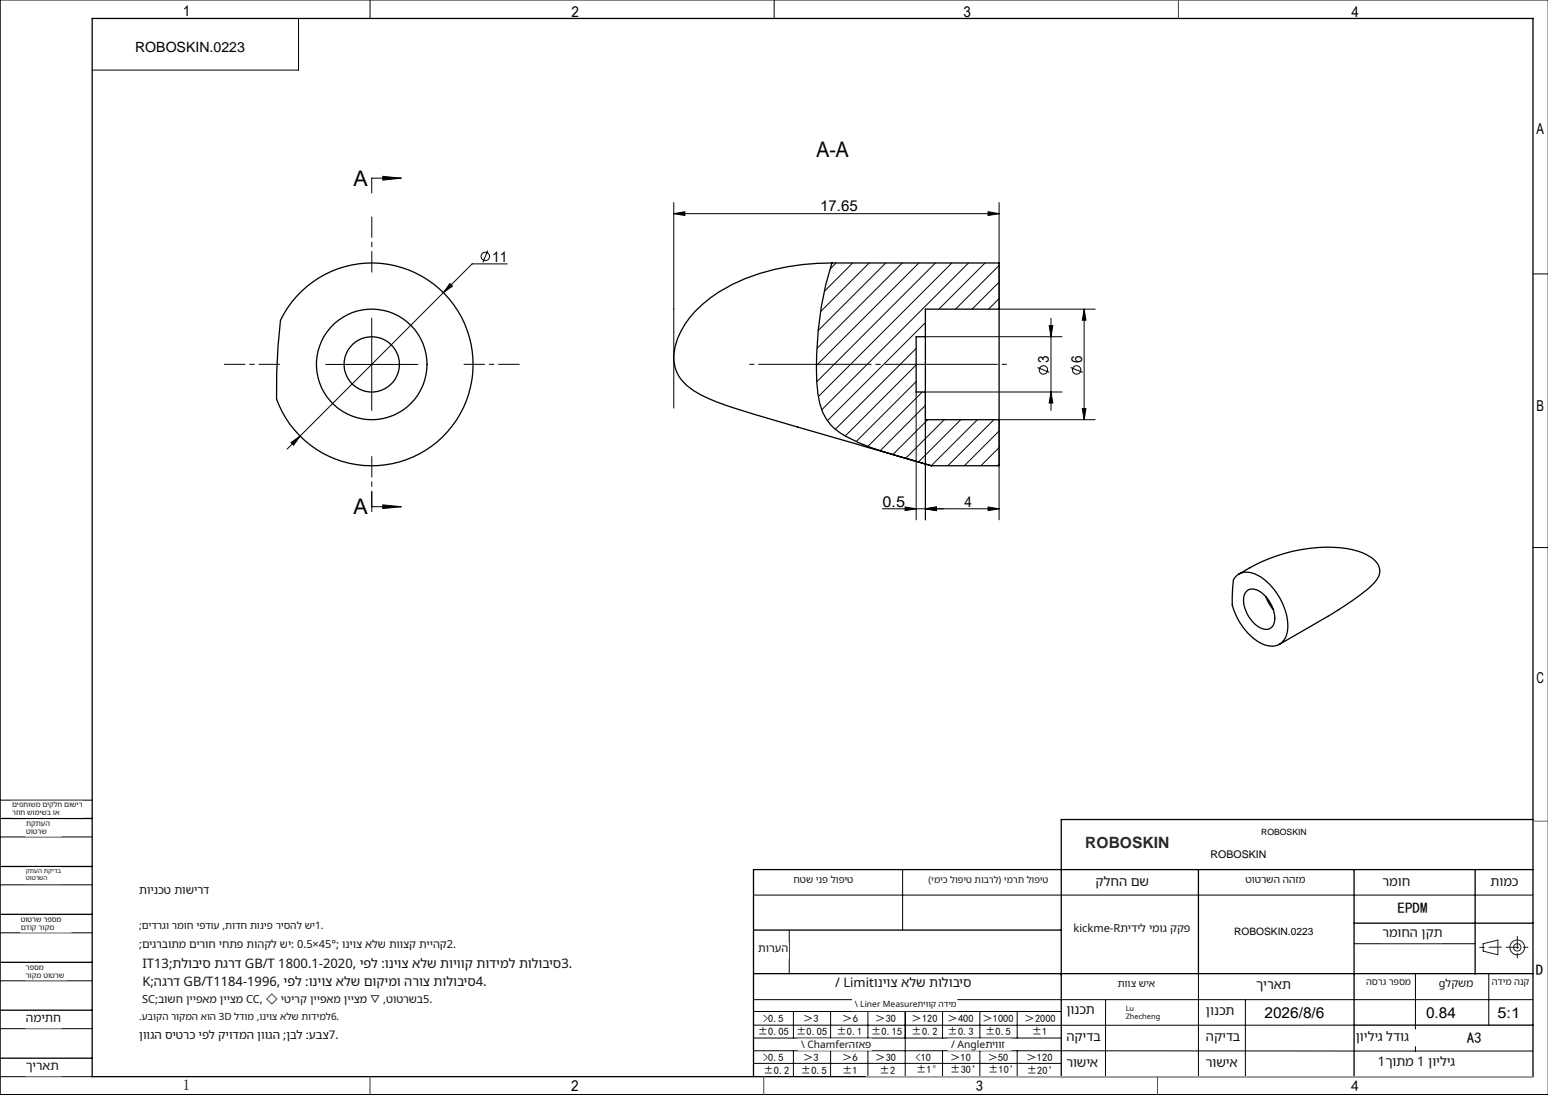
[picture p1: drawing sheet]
<svg xmlns="http://www.w3.org/2000/svg" width="420mm" height="297mm" viewBox="0 0 420 297" stroke-linecap="round" stroke-linejoin="round" font-family="sans-serif">
<g fill="none" stroke="#000" stroke-width=".27">
<path d="M100.4 0v5M210 0v5M420 0h-419.9v297h419.9M81 5v14h-56M103.9 47.8l5 .5-5 .6zM108.9 48.3h-8v4M182.8 58l3-.6v1.1zM182.8 54.9v55.8M182.8 58h88.3M268.1 57.4l3 .6-3 .5zM271.1 54.9v29h26M122.1 76.9l.7 .7-2.5 1.8z"/>
<path d="M132.3 67.9l-1.3 3.3M137.6 71.6h-9.5l-50.2 50.2M226.8 71.3l-1.6 1.7M231.4 71.3l-7.7 7.7M235.8 71.3l-13.1 13.2M240.3 71.3l-18.3 18.3M244.8 71.3l-23.1 23.2M249.3 71.3l-27.8 27.8M253.8 71.3l-32.1 32.2M258.3 71.3l-36.3 36.3M262.8 71.3l-39.8 39.8M267.3 71.3l-12.6 12.6"/>
<path d="M271.1 72l-11.8 11.9M271.1 76.5l-7.4 7.4M415.9 74.3h4.1M88.4 98.8h24.9M100.9 86.3v25M248.6 94.5l-21.9 21.9M248.6 99l-19.3 19.2M251.1 87.5l-26.6 26.6M251.1 91.3h37M271.1 81l-2.9 2.9M281.5 99.7l3.2 1.3M284.7 88.3h.9l-.4 3z"/>
<path d="M285.2 86.3v25M290.5 99.7l3.3 1.3M294.1 83.9l.5 3h-.9zM294.1 83.9v29.9M248.6 106.3v34.7M248.6 103.5l-16.3 16.2M250.2 106.3l-14.7 14.7M251.1 110l-12.3 12.2M251.7 113.8l-9.4 9.5M256.2 113.8l-10.5 10.5M260.7 113.8l-11.5 11.5M265.2 113.8l-12.5 12.5"/>
<path d="M269.7 113.8l-12.5 12.5M271.1 116.9l-9.4 9.4M285.2 106.3l.4 3h-.9zM288.1 106.3h-37v34.7M293.7 110.8h.9l-.5 3zM297.1 113.8h-26v27.2M79 120l2.4-1.7-1.7 2.5zM100.9 133.4v4h8M103.9 136.9l5 .5-5 .5zM245.6 137.5l3 .5-3 .5zM251.1 138l3-.5v1zM268.1 137.5l3 .5-3 .5z"/>
<path d="M271.1 121.4l-5 4.9M271.1 125.9l-.5 .4M271.1 138h-31.7M415.9 148.5h4.1M0 217h25M0 227h25M0 240h25M244.9 236v16.3M0 253h25M204.4 242.8h211.5M214.1 252.4v11.8M367.4 256h32.8"/>
<path d="M0 266h25M0 279h25M204.4 271.1h211.5M204.4 278.1h163M204.4 274.4h83.5M215.3 274.4v7.1M225.4 274.4v7.1M235.5 274.4v7.1M245.6 274.4v17.6M255.7 274.4v7.1M265.9 274.4v7.1M276 274.4v7.1"/>
<path d="M300 271.1l-.1 21M325.2 264.1v27.9M337.9 271.1v20.9M384 264.2v20.9M403.9 264.1v14M0 292h25M204.4 285l211.5 .1M204.4 288.4h83.5M204.5 281.5h83.5M215.3 285v7M225.4 285v7M235.5 285v7"/>
<path d="M255.7 285v7M265.9 285v7M276 285v7M287.9 292h128"/>
<circle cx="131.7" cy="69.5" r="1.15"/>
<circle cx="283.1" cy="100.3" r="1.14"/>
<circle cx="292.1" cy="100.3" r="1.15"/>
</g>
<g fill="none" stroke="#191924" stroke-width=".27">
<path d="M402.4 256l4-1v4l-4-1z"/>
<circle cx="411.7" cy="257" r="1"/>
<circle cx="411.7" cy="257" r="2"/>
</g>
<path d="M203.4 98.8h69.7" fill="none" stroke="#000" stroke-width=".27" stroke-dasharray="30.5 1.3 1.3 1.3" stroke-dashoffset="-2.5"/>
<path d="M100.9 73.8v-15M75.9 98.8h-15M125.9 98.8h15M100.9 123.8v15" fill="none" stroke="#000" stroke-width=".27" stroke-dasharray="30.5 1.3 1.3 1.3" stroke-dashoffset="24.9"/>
<g fill="none" stroke="#000" stroke-width=".35">
<path d="M25 5h390.9v287h-390.9zM81.8 79a27.5 27.5 0 0 1 41.3 3.7 27.5 27.5 0 0 1-9.3 40.4 27.5 27.5 0 0 1-38.8-14.8l.1-7.2 .3-7.1 .7-7.1a26.6 26.6 0 0 1 5.7-7.9zM225.7 71.3a58.6 58.6 0 0 0-30.6 7.9 25.4 25.4 0 0 0-11.9 14.8 10.4 10.4 0 0 0 5 12 65.3 65.3 0 0 0 16.5 6.4l48 13.9M225.7 71.3a91.8 91.8 0 0 0-3.8 35.7 13.7 13.7 0 0 0 7.6 11.4 75.1 75.1 0 0 0 17.5 6.3l5.7 1.6M225.7 71.3h45.4v12.6M251.1 91.3v15M251.1 91.3h-2.5v15h2.5M271.1 83.9v29.9M271.1 83.9h-20v7.4M251.1 106.3v7.5h20M271.1 113.8v12.5h-18.4M335.2 156.5a5 5 0 0 1 6.6-.2 16.8 16.8 0 0 1 7.5 14.8 4.4 4.4 0 0 1-6.6 3.6 16.7 16.7 0 0 1-8.4-10.6l.3-6.8z"/>
<path d="M339 154.1a42.2 42.2 0 0 1 27.9-5 9.9 9.9 0 0 1 7.3 4.6 4.4 4.4 0 0 1-1.7 4.8 65.7 65.7 0 0 1-12.3 8.7l-13.1 7.6M339 154.1l-2.9 1.6M338.2 160.4a3.2 3.2 0 0 1 4.3 .6 8.4 8.4 0 0 1 3.1 8.3 2.45 2.45 0 0 1-3.9 .9 8.7 8.7 0 0 1-4.1-8.9zM343.5 161.9l.9 2 1.1 1.4M0 222h25M0 235h25M325.2 235.9v28.2M367.4 235.9v56.1M400.2 235.9v28.3M415.9 235.9h-211.5v56.1M415.9 222.3h-128v69.7M0 248h25"/>
<path d="M204.4 252.3h83.5M367.4 250.4h48.5M0 261h25M0 274h25M204.4 264.1h211.5M367.4 278.1h48.5M0 287h25"/>
<circle cx="100.9" cy="98.8" r="15"/>
<circle cx="100.9" cy="98.8" r="7.5"/>
</g>
<path d="M407.4 256.9l-5.9 .1M408.7 256.9h6M411.7 253.9v6" fill="none" stroke="#191924" stroke-width=".27" stroke-dasharray="6.3 1.3 1.3 1.3" stroke-dashoffset="3"/>
<path d="M235 292h180.9" fill="none" stroke="#c0c0c0" stroke-width=".27"/>
<path d="M319.7 0v5M415.9 222.7h4.1M100.4 292v5M207.2 292v5M314 292v5" fill="none" stroke="#00f" stroke-width=".27"/>
<path d="M406.4 255h.1" fill="none" stroke="#0ff" stroke-width=".27"/>
<g fill="#000">
<path d="M103.9 47.8l5 .5-5 .6zM103.9 136.9l5 .5-5 .5z"/>
<path d="M182.8 58l3-.6v1.1zM268.1 57.4l3 .6-3 .5z"/>
<path d="M284.7 88.3h.9l-.4 3zM285.2 106.3l.4 3h-.9z"/>
<path d="M79 120l.7 .8 1.7-2.5zM122.1 76.9l-1.8 2.5 2.5-1.8zM245.6 137.5l3 .5-3 .5zM251.1 138l3-.5v1z"/>
<path d="M293.7 110.8h.9l-.5 3zM294.1 83.9l.5 3h-.9z"/>
<path d="M268.1 137.5l3 .5-3 .5zM251.1 138l3-.5v1z"/>
</g>
<g fill="#fff" stroke="#fff" stroke-width=".35">
<path d="M36.7 9.6h31v5.9h-31z"/>
<path d="M334.9 250.2h22.4v4.3h-22.4z"/>
<path d="M5.6 248.5h13.6v4.3h-13.6z"/>
<path d="M7 274.5h9.6v4.3h-9.6z"/>
<path d="M7 287.5h9.6v4.3h-9.6z"/>
<path d="M7 261.5h10.9v4.2h-10.9z"/>
<path d="M3.3 217.4h19.1v4.2h-19.1z"/>
<path d="M7 235.4h9.6v4.2h-9.6z"/>
<path d="M7.1 222.5h9.5v4.2h-9.5z"/>
<path d="M290.5 250.2h32.6v4.3h-32.6z"/>
<path d="M404.4 237.3h8.2v4.2h-8.2z"/>
<path d="M215.3 237.3h16.3v4.2h-16.3z"/>
<path d="M251.9 237.3h32.6v4.2h-32.6z"/>
<path d="M205.7 255.8h8.2v4.2h-8.2z"/>
<path d="M375.1 237.3h16.3v4.2h-16.3z"/>
<path d="M337.9 237.3h16.3v4.2h-16.3z"/>
<path d="M342.2 224.2h50.8v4.4h-50.8z"/>
<path d="M297.3 237.3h16.3v4.2h-16.3z"/>
<path d="M404.8 265.2h10.2v4.2h-10.2z"/>
<path d="M389.6 265.2h10.2v4.2h-10.2z"/>
<path d="M289.3 272h10.2v4.2h-10.2z"/>
<path d="M303.3 265.5h10.2v4.2h-10.2z"/>
<path d="M289.3 279.5h10.2v4.2h-10.2z"/>
<path d="M327.2 286.5h10.2v4.3h-10.2z"/>
<path d="M373 286.3h36.6v4.2h-36.6z"/>
<path d="M327.2 279.4h10.2v4.2h-10.2z"/>
<path d="M370.6 265.2h12.3v4.2h-12.3z"/>
<path d="M289.3 286.6h10.2v4.2h-10.2z"/>
<path d="M305.4 272.5h12.2v4.3h-12.2z"/>
<path d="M231.3 271.1h28.3v3h-28.3z"/>
<path d="M216.6 281.9h19.8v2.9h-19.8z"/>
<path d="M257.3 281.9h16.9v2.9h-16.9z"/>
<path d="M225.7 264.7h39.5v5.2h-39.5z"/>
<path d="M367.8 279.4h16.3v4.2h-16.3z"/>
<path d="M340.8 265.5h10.2v4.2h-10.2z"/>
<path d="M327.2 272.5h10.2v4.3h-10.2z"/>
<path d="M375.1 251.4h16.3v4.2h-16.3z"/>
<path d="M37.8 239.9h19v4.4h-19z"/>
<path d="M37.8 249.7h50.8v4.4h-50.8z"/>
<path d="M37.8 254.7h86.7v4.4h-86.7z"/>
<path d="M37.8 259.6h139.7v4.4h-139.7z"/>
<path d="M37.8 264.5h95.2v4.4h-95.2z"/>
<path d="M37.8 269.4h80.4v4.5h-80.4z"/>
<path d="M37.8 274.4h55v4.4h-55z"/>
<path d="M37.8 279.3h55v4.4h-55z"/>
<path d="M328.5 229.2h78.3v4.4h-78.3z"/>
<path d="M342.2 223.6h51.5v3.6h-51.5z"/>
</g>
<g font-size="5.8">
<text x="221.6" y="42.5">A-A</text>
<text x="95.9" y="50.4">A</text>
<text x="95.9" y="139.5">A</text>
</g>
<text font-size="4.2" fill="#1f2633" x="294.5" y="230">ROBOSKIN</text>
<g font-size="4.1">
<text x="49.6" y="4.3">1</text>
<text x="155.1" y="4.6">2</text>
<text x="261.4" y="4.6">3</text>
<text x="366.6" y="4.6">4</text>
<text x="416.9" y="36.3">A</text>
<text x="222.6" y="57.4">17.65</text>
<text x="133.6" y="71">11</text>
<text x="284.6" y="98.4" transform="rotate(-90 284.6 98.4)">3</text>
<text x="293.6" y="98.4" transform="rotate(-90 293.6 98.4)">6</text>
<text x="416.9" y="111.3">B</text>
<text x="239.4" y="137.4">0.5</text>
<text x="261.7" y="137.4">4</text>
<text x="416.9" y="185.3">C</text>
<text x="379.2" y="247.7">EPDM</text>
<text x="416.7" y="264.6">D</text>
<text x="343.1" y="276">2026/8/6</text>
<text x="386.9" y="276">0.84</text>
<text x="406.3" y="276">5:1</text>
<text x="397.9" y="283">A3</text>
<text x="49.6" y="295.6">1</text>
<text x="154.9" y="296">2</text>
<text x="264.7" y="296">3</text>
<text x="366.6" y="296">4</text>
</g>
<text font-size="3.8" x="36.7" y="14.2">ROBOSKIN.0223</text>
<g font-size="3.5" fill="#111">
<text x="297.3" y="240.2">קלחה םש</text>
<text x="375.1" y="240.2">רמוח</text>
<text x="404.4" y="240.2">תומכ</text>
<text x="375.1" y="254.2">רמוחה ןקת</text>
<text x="38.7" y="262.5">IT13;תלוביס תגרד GB/T 1800.1-2020, יפל :וניוצ אלש תויווק תודימל תולוביס3.</text>
<text x="38.7" y="267.4">K;הגרד GB/T1184-1996, יפל :וניוצ אלש םוקימו הרוצ תולוביס4.</text>
<text x="226.6" y="267.6">/ Limitוניוצ אלש תולוביס</text>
<text x="340.8" y="268.4">ךיראת</text>
<text x="289.3" y="274.9">ןונכת</text>
<text x="327.2" y="275.4">ןונכת</text>
<text x="289.3" y="282.4">הקידב</text>
<text x="327.2" y="282.3">הקידב</text>
<text x="367.8" y="282.3">ןויליג לדוג</text>
<text x="289.3" y="289.5">רושיא</text>
<text x="327.2" y="289.4">רושיא</text>
<text x="373.9" y="289.2">1ךותמ 1 ןויליג</text>
</g>
<g font-size="3.3" fill="#111">
<text x="7" y="277.2">המיתח</text>
<text x="7" y="290.3">ךיראת</text>
</g>
<text font-size="3.2" fill="#111" x="37.8" y="281.9">ןווגה סיטרכ יפל קיודמה ןווגה ;ןבל :עבצ7.</text>
<text font-size="3.1" fill="#111" x="37.8" y="242.4">תוינכט תושירד</text>
<g font-size="3" fill="#111">
<text x="37.8" y="257.1">;</text>
<text x="38.6" y="257.1">םיגרבותמ םירוח יחתפ תוהקל שי: 0.5×45°; וניוצ אלש תווצק תייהק2.</text>
<text x="291.2" y="252.7">kickme-Rתידיל ימוג קקפ</text>
<text x="205.7" y="258.2">תורעה</text>
<text x="390.4" y="267.6">gלקשמ</text>
<text x="38.5" y="271.9">SC;בושח ןייפאמ ןייצמ CC, ◇ יטירק ןייפאמ ןייצמ ▽ ,טוטרשב5.</text>
</g>
<text font-size="2.9" x="328.5" y="232.7">ROBOSKIN</text>
<g font-size="2.8" fill="#111">
<text x="337.9" y="239.6">טוטרשה ההזמ</text>
<text x="37.8" y="252">;</text>
<text x="38.5" y="252">םידרגו רמוח יפדוע ,תודח תוניפ ריסהל שי1.</text>
<text x="217.4" y="284.1">\ Chamferהזאפ</text>
<text x="258" y="284.2">/ Angleתיווז</text>
</g>
<g font-size="2.8">
<text x="334.9" y="253.6">ROBOSKIN.0223</text>
<text x="205.6" y="280.8">±0.05</text>
<text x="207" y="277.2">&gt;0.5</text>
<text x="216" y="280.8">±0.05</text>
<text x="217.9" y="277.2">＞3</text>
<text x="227" y="280.8">±0.1</text>
<text x="228.5" y="277.2">＞6</text>
<text x="236.3" y="280.8">±0.15</text>
<text x="237.5" y="277.2">＞30</text>
<text x="247.4" y="280.8">±0.2</text>
<text x="247.4" y="277.2">＞120</text>
<text x="257.1" y="280.8">±0.3</text>
<text x="257.1" y="277.2">＞400</text>
<text x="266.6" y="277.2">＞1000</text>
<text x="267.3" y="280.8">±0.5</text>
<text x="278" y="277.2">＞2000</text>
<text x="279.9" y="280.8">±1</text>
<text x="207" y="287.8">&gt;0.5</text>
<text x="217.9" y="287.8">＞3</text>
<text x="228.5" y="287.8">＞6</text>
<text x="237.5" y="287.8">＞30</text>
<text x="248.4" y="287.8">&lt;10</text>
<text x="257.8" y="287.8">＞10</text>
<text x="268" y="287.8">＞50</text>
<text x="278.5" y="287.8">＞120</text>
<text x="207.1" y="291.3">±0.2</text>
<text x="217.3" y="291.3">±0.5</text>
<text x="228.5" y="291.3">±1</text>
<text x="238.7" y="291.3">±2</text>
<text x="248.6" y="291.1">±1°</text>
<text x="257.8" y="291.1">±30’</text>
<text x="268.1" y="291.1">±10’</text>
<text x="278.6" y="291.2">±20’</text>
</g>
<g font-size="2.7" fill="#111">
<text x="303.3" y="267.7">תווצ שיא</text>
<text x="37.8" y="276.6">.</text>
<text x="38.5" y="276.6">עבוקה רוקמה אוה 3D לדומ ,וניוצ אלש תודימל6.</text>
</g>
<text font-size="2.6" fill="#111" x="215.3" y="239.5">חטש ינפ לופיט</text>
<g font-size="2.5" fill="#111">
<text x="251.9" y="239.4">)ימיכ לופיט תוברל( ימרת לופיט</text>
<text x="370.6" y="267.3">הסרג רפסמ</text>
<text x="404.8" y="267.3">הדימ הנק</text>
</g>
<text font-size="2.3" x="342.2" y="226.5">ROBOSKIN</text>
<text font-size="2.3" fill="#111" x="231.9" y="273">\ Liner Measureתיווק הדימ</text>
<g font-size="2" fill="#111">
<text x="3.3" y="219">םיפתושמ םיקלח םושיר</text>
<text x="3.3" y="221">רזוח שומישב וא</text>
<text x="7.1" y="224.2">תקתעה</text>
<text x="7.1" y="226.3">טוטרש</text>
<text x="5.6" y="250.2">טוטרש רפסמ</text>
<text x="5.6" y="252.3">םדוק רוקמ</text>
<text x="7" y="263.1">רפסמ</text>
<text x="7" y="265.3">רוקמ טוטרש</text>
<text x="305.4" y="274.2">Lu</text>
<text x="305.4" y="276.3">Zhecheng</text>
</g>
<g font-size="1.7" fill="#111">
<text x="7" y="238.6">טוטרשה</text>
<text x="7" y="236.8">קתעה תקידב</text>
</g>
</svg>
